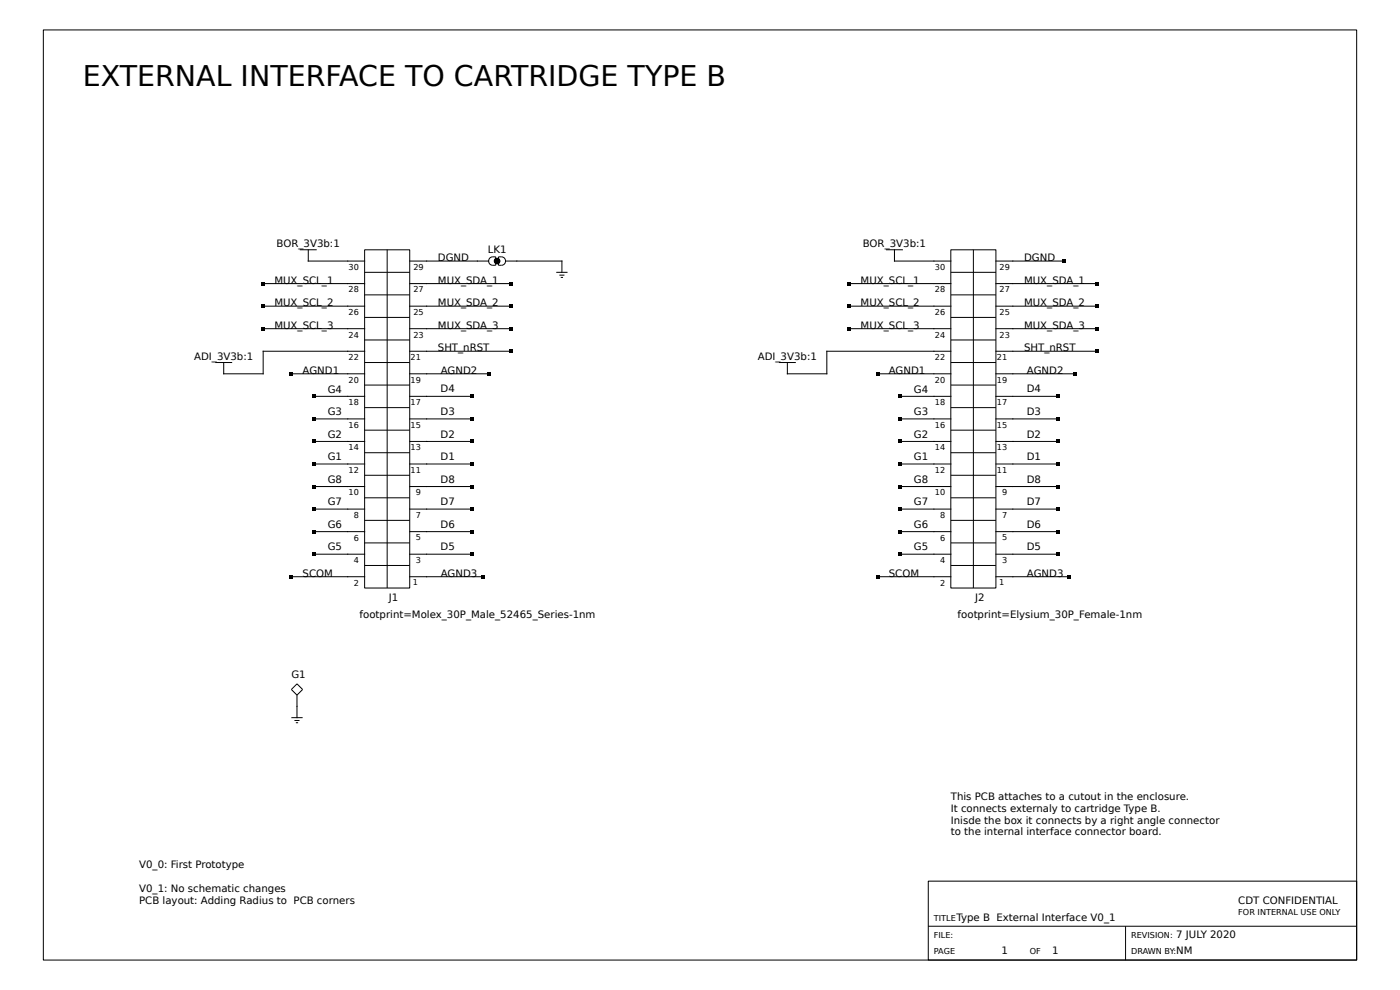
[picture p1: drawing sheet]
<svg xmlns="http://www.w3.org/2000/svg" width="297mm" height="210mm" viewBox="0 0 297 210" stroke-linecap="round" stroke-linejoin="round" font-family="sans-serif">
<g fill="none" stroke="#000" stroke-width=".21">
<path d="M9.2 6.3h278.6v197.4h-278.6zM63.6 53h3.6M65.4 53v2.4h12M77.4 53h9.5v71.7h-9.5zM77.4 57.8h9.5M82.1 53v71.7M86.9 55.4h16.8M103.8 54.8l.3-.2 1.1-.1v1.8a1.05 1.05 0 0 1-1.5-1.1zM105.3 54.8l-.4 .4M105.5 54.8l-.6 .6M105.6 54.8l-.7 .7M105.7 54.8l-.8 .9"/>
<path d="M105.8 54.5a1.05 1.05 0 0 1 1.4 1.1 1.09 1.09 0 0 1-1.4 .7zM105.8 54.9l-.8 .9M105.9 55l-.8 .8M106 55.1l-.8 .8M106 55.6l-.4 .3M106 55.2l-.7 .7M106.1 55.4l-.7 .6M107.2 55.4h12v2.4M118 57.8h2.4M118.7 58.4h1M119 58.8h.4M188 53h3.5"/>
<path d="M189.8 53v2.4h11.9M201.7 53h9.6v71.7h-9.6zM201.7 57.8h9.6M206.5 53v71.7M211.3 55.4h14.3M45.7 76.9h3.6M55.8 69.7h21.6M55.8 64.9h21.6M55.8 60.2h21.6M61.8 79.3h15.6M77.4 74.5h-21.6v4.8h-8.3v-2.4M77.4 67.3h9.5"/>
<path d="M77.4 62.6h9.5M77.4 72.1h9.5M77.4 76.9h9.5M86.9 74.5h21.5M86.9 79.3h16.8M86.9 69.7h21.5M86.9 64.9h21.5M86.9 60.2h21.5M165.2 76.9h3.6M180.2 69.7h21.5M180.2 64.9h21.5M180.2 60.2h21.5"/>
<path d="M186.2 79.3h15.5M201.7 74.5h-26.3v4.8h-8.4v-2.4M201.7 67.3h9.6M201.7 62.6h9.6M201.7 72.1h9.6M201.7 76.9h9.6M211.3 74.5h21.5M211.3 79.3h16.7M211.3 69.7h21.5M211.3 64.9h21.5M211.3 60.2h21.5M66.6 98.4h10.8"/>
<path d="M66.6 93.6h10.8M66.6 88.9h10.8M66.6 84.1h10.8M77.4 91.2h9.5M77.4 86.5h9.5M77.4 96h9.5M77.4 81.7h9.5M86.9 98.4h13.2M86.9 93.6h13.2M86.9 88.9h13.2M86.9 84.1h13.2M190.9 98.4h10.8"/>
<path d="M190.9 93.6h10.8M190.9 88.9h10.8M190.9 84.1h10.8M201.7 91.2h9.6M201.7 86.5h9.6M201.7 96h9.6M201.7 81.7h9.6M211.3 98.4h13.1M211.3 93.6h13.1M211.3 88.9h13.1M211.3 84.1h13.1M66.6 117.6h10.8"/>
<path d="M66.6 112.8h10.8M66.6 108h10.8M66.6 103.2h10.8M77.4 115.2h9.5M77.4 110.4h9.5M77.4 119.9h9.5M77.4 105.6h9.5M77.4 100.8h9.5M86.9 117.6h13.2M86.9 112.8h13.2M86.9 108h13.2M86.9 103.2h13.2"/>
<path d="M190.9 117.6h10.8M190.9 112.8h10.8M190.9 108h10.8M190.9 103.2h10.8M201.7 115.2h9.6M201.7 110.4h9.6M201.7 119.9h9.6M201.7 105.6h9.6M201.7 100.8h9.6M211.3 117.6h13.1M211.3 112.8h13.1M211.3 108h13.1"/>
<path d="M211.3 103.2h13.1M61.8 122.3h15.6M86.9 122.3h15.6M186.2 122.3h15.5M211.3 122.3h15.5M61.8 146.3l1.2-1.2 1.2 1.2-1.2 1.1zM61.8 152.2h2.4M62.5 152.8h1M62.8 153.3h.4M63 147.4v4.8M196.9 186.9h90.9v16.8h-90.9zM196.9 196.5h90.9"/>
<path d="M238.8 196.5v7.2"/>
<circle cx="105.4" cy="55.4" r=".6"/>
</g>
<g fill="#000">
<path d="M55.5 59.8h.7v.7h-.7zM108.1 59.8h.7v.7h-.7zM179.8 59.8h.7v.7h-.7zM225.3 55h.7v.7h-.7zM232.4 59.8h.8v.7h-.8zM55.5 64.6h.7v.7h-.7zM55.5 69.4h.7v.7h-.7zM61.4 78.9h.8v.8h-.8zM103.3 78.9h.7v.8h-.7zM108.1 74.1h.7v.8h-.7zM108.1 64.6h.7v.7h-.7zM108.1 69.4h.7v.7h-.7z"/>
<path d="M179.8 64.6h.7v.7h-.7zM179.8 69.4h.7v.7h-.7zM185.8 78.9h.7v.8h-.7zM227.7 78.9h.7v.8h-.7zM232.4 74.1h.8v.8h-.8zM232.4 64.6h.8v.7h-.8zM232.4 69.4h.8v.7h-.8zM66.2 98.1h.7v.7h-.7zM66.2 93.3h.7v.7h-.7zM66.2 88.5h.7v.7h-.7zM66.2 83.7h.7v.7h-.7zM99.7 98.1h.7v.7h-.7z"/>
<path d="M99.7 93.3h.7v.7h-.7zM99.7 88.5h.7v.7h-.7zM99.7 83.7h.7v.7h-.7zM190.6 98.1h.7v.7h-.7zM190.6 93.3h.7v.7h-.7zM190.6 88.5h.7v.7h-.7zM190.6 83.7h.7v.7h-.7zM224.1 98.1h.7v.7h-.7zM224.1 93.3h.7v.7h-.7zM224.1 88.5h.7v.7h-.7zM224.1 83.7h.7v.7h-.7zM66.2 117.2h.7v.7h-.7z"/>
<path d="M66.2 112.4h.7v.7h-.7zM66.2 107.6h.7v.7h-.7zM66.2 102.8h.7v.8h-.7zM99.7 117.2h.7v.7h-.7zM99.7 112.4h.7v.7h-.7zM99.7 107.6h.7v.7h-.7zM99.7 102.8h.7v.8h-.7zM190.6 117.2h.7v.7h-.7zM190.6 112.4h.7v.7h-.7zM190.6 107.6h.7v.7h-.7zM190.6 102.8h.7v.8h-.7zM224.1 117.2h.7v.7h-.7z"/>
<path d="M224.1 112.4h.7v.7h-.7zM224.1 107.6h.7v.7h-.7zM224.1 102.8h.7v.8h-.7zM61.4 122h.8v.7h-.8zM102.1 122h.7v.7h-.7zM185.8 122h.7v.7h-.7zM226.5 122h.7v.7h-.7z"/>
</g>
<text font-size="6" x="17.6" y="18.3">EXTERNAL INTERFACE TO CARTRIDGE TYPE B</text>
<g font-size="2.2">
<text x="58.7" y="52.4">BOR_3V3b:1</text>
<text x="103.5" y="53.6">LK1</text>
<text x="183" y="52.4">BOR_3V3b:1</text>
<text x="92.9" y="55.4">DGND</text>
<text x="217.3" y="55.4">DGND</text>
<text x="58.2" y="60.2">MUX_SCL_1</text>
<text x="58.2" y="64.9">MUX_SCL_2</text>
<text x="92.9" y="60.2">MUX_SDA_1</text>
<text x="92.9" y="64.9">MUX_SDA_2</text>
<text x="182.6" y="60.2">MUX_SCL_1</text>
<text x="182.6" y="64.9">MUX_SCL_2</text>
<text x="217.3" y="60.2">MUX_SDA_1</text>
<text x="217.3" y="64.9">MUX_SDA_2</text>
<text x="58.2" y="69.7">MUX_SCL_3</text>
<text x="92.9" y="69.7">MUX_SDA_3</text>
<text x="182.6" y="69.7">MUX_SCL_3</text>
<text x="217.3" y="69.7">MUX_SDA_3</text>
<text x="41.2" y="76.3">ADI_3V3b:1</text>
<text x="92.9" y="74.5">SHT_nRST</text>
<text x="160.8" y="76.3">ADI_3V3b:1</text>
<text x="217.3" y="74.5">SHT_nRST</text>
<text x="64.2" y="79.3">AGND1</text>
<text x="69.5" y="83.3">G4</text>
<text x="93.4" y="83.3">D4</text>
<text x="93.5" y="79.3">AGND2</text>
<text x="188.6" y="79.3">AGND1</text>
<text x="193.9" y="83.3">G4</text>
<text x="217.8" y="83.3">D4</text>
<text x="217.9" y="79.3">AGND2</text>
<text x="69.5" y="88.1">G3</text>
<text x="93.4" y="88.1">D3</text>
<text x="193.9" y="88.1">G3</text>
<text x="217.8" y="88.1">D3</text>
<text x="69.5" y="92.9">G2</text>
<text x="93.4" y="92.9">D2</text>
<text x="193.9" y="92.9">G2</text>
<text x="217.8" y="92.9">D2</text>
<text x="69.5" y="97.6">G1</text>
<text x="93.4" y="97.6">D1</text>
<text x="193.9" y="97.6">G1</text>
<text x="217.8" y="97.6">D1</text>
<text x="69.5" y="107.2">G7</text>
<text x="69.5" y="102.4">G8</text>
<text x="93.4" y="107.2">D7</text>
<text x="93.4" y="102.4">D8</text>
<text x="193.9" y="107.2">G7</text>
<text x="193.9" y="102.4">G8</text>
<text x="217.8" y="107.2">D7</text>
<text x="217.8" y="102.4">D8</text>
<text x="69.5" y="112">G6</text>
<text x="93.4" y="112">D6</text>
<text x="193.9" y="112">G6</text>
<text x="217.8" y="112">D6</text>
<text x="69.5" y="116.8">G5</text>
<text x="93.4" y="116.7">D5</text>
<text x="193.9" y="116.8">G5</text>
<text x="217.8" y="116.7">D5</text>
<text x="64.2" y="122.3">SCOM</text>
<text x="93.5" y="122.3">AGND3</text>
<text x="188.6" y="122.3">SCOM</text>
<text x="217.9" y="122.3">AGND3</text>
<text x="76.3" y="131.2">footprint=Molex_30P_Male_52465_Series-1nm</text>
<text x="82.5" y="127.5">J1</text>
<text x="203.2" y="131.2">footprint=Elysium_30P_Female-1nm</text>
<text x="206.9" y="127.5">J2</text>
<text x="61.8" y="143.9">G1</text>
<text x="201.7" y="169.7">This PCB attaches to a cutout in the enclosure.</text>
<text x="201.7" y="172.2">It connects externaly to cartridge Type B.</text>
<text x="201.7" y="174.7">Inisde the box it connects by a right angle connector</text>
<text x="201.7" y="177.2">to the internal interface connector board.</text>
<text x="29.5" y="184.2">V0_0: First Prototype</text>
<text x="29.5" y="189.2">V0_1: No schematic changes</text>
<text x="29.5" y="191.7">PCB layout: Adding Radius to PCB corners</text>
<text x="262.7" y="191.7">CDT CONFIDENTIAL</text>
<text x="202.9" y="195.3">Type B External Interface V0_1</text>
<text x="212.5" y="202.5">1</text>
<text x="223.2" y="202.5">1</text>
<text x="249.5" y="198.9">7 JULY 2020</text>
<text x="249.5" y="202.5">NM</text>
</g>
<g font-size="1.7">
<text x="74" y="57.3">30</text>
<text x="87.7" y="57.3">29</text>
<text x="198.3" y="57.3">30</text>
<text x="212.1" y="57.3">29</text>
<text x="74" y="62">28</text>
<text x="87.7" y="62">27</text>
<text x="198.3" y="62">28</text>
<text x="212.1" y="62">27</text>
<text x="74" y="71.6">24</text>
<text x="74" y="66.8">26</text>
<text x="87.7" y="71.6">23</text>
<text x="87.7" y="66.8">25</text>
<text x="198.3" y="71.6">24</text>
<text x="198.3" y="66.8">26</text>
<text x="212.1" y="71.6">23</text>
<text x="212.1" y="66.8">25</text>
<text x="74" y="76.4">22</text>
<text x="87.1" y="76.4">21</text>
<text x="198.3" y="76.4">22</text>
<text x="211.5" y="76.4">21</text>
<text x="74" y="81.2">20</text>
<text x="87.1" y="81.2">19</text>
<text x="198.3" y="81.2">20</text>
<text x="211.5" y="81.2">19</text>
<text x="74" y="86">18</text>
<text x="87.1" y="85.9">17</text>
<text x="198.3" y="86">18</text>
<text x="211.5" y="85.9">17</text>
<text x="74" y="90.7">16</text>
<text x="74" y="95.5">14</text>
<text x="87.1" y="90.7">15</text>
<text x="87.1" y="95.5">13</text>
<text x="198.3" y="90.7">16</text>
<text x="198.3" y="95.5">14</text>
<text x="211.5" y="90.7">15</text>
<text x="211.5" y="95.5">13</text>
<text x="74" y="100.3">12</text>
<text x="87.1" y="100.3">11</text>
<text x="198.3" y="100.3">12</text>
<text x="211.5" y="100.3">11</text>
<text x="74" y="105.1">10</text>
<text x="88.2" y="105.1">9</text>
<text x="198.3" y="105.1">10</text>
<text x="212.6" y="105.1">9</text>
<text x="75.1" y="109.9">8</text>
<text x="88.2" y="109.8">7</text>
<text x="199.4" y="109.9">8</text>
<text x="212.6" y="109.8">7</text>
<text x="75.1" y="119.4">4</text>
<text x="75.1" y="114.7">6</text>
<text x="88.2" y="119.4">3</text>
<text x="88.2" y="114.6">5</text>
<text x="199.4" y="119.4">4</text>
<text x="199.4" y="114.7">6</text>
<text x="212.6" y="119.4">3</text>
<text x="212.6" y="114.6">5</text>
<text x="75.1" y="124.2">2</text>
<text x="87.6" y="124.2">1</text>
<text x="199.4" y="124.2">2</text>
<text x="212" y="124.2">1</text>
<text x="198.1" y="195.3">TITLE</text>
<text x="262.7" y="194.1">FOR INTERNAL USE ONLY</text>
<text x="198.1" y="198.9">FILE:</text>
<text x="198.1" y="202.5">PAGE</text>
<text x="218.4" y="202.5">OF</text>
<text x="240" y="198.9">REVISION:</text>
<text x="240" y="202.5">DRAWN BY:</text>
</g>
</svg>
